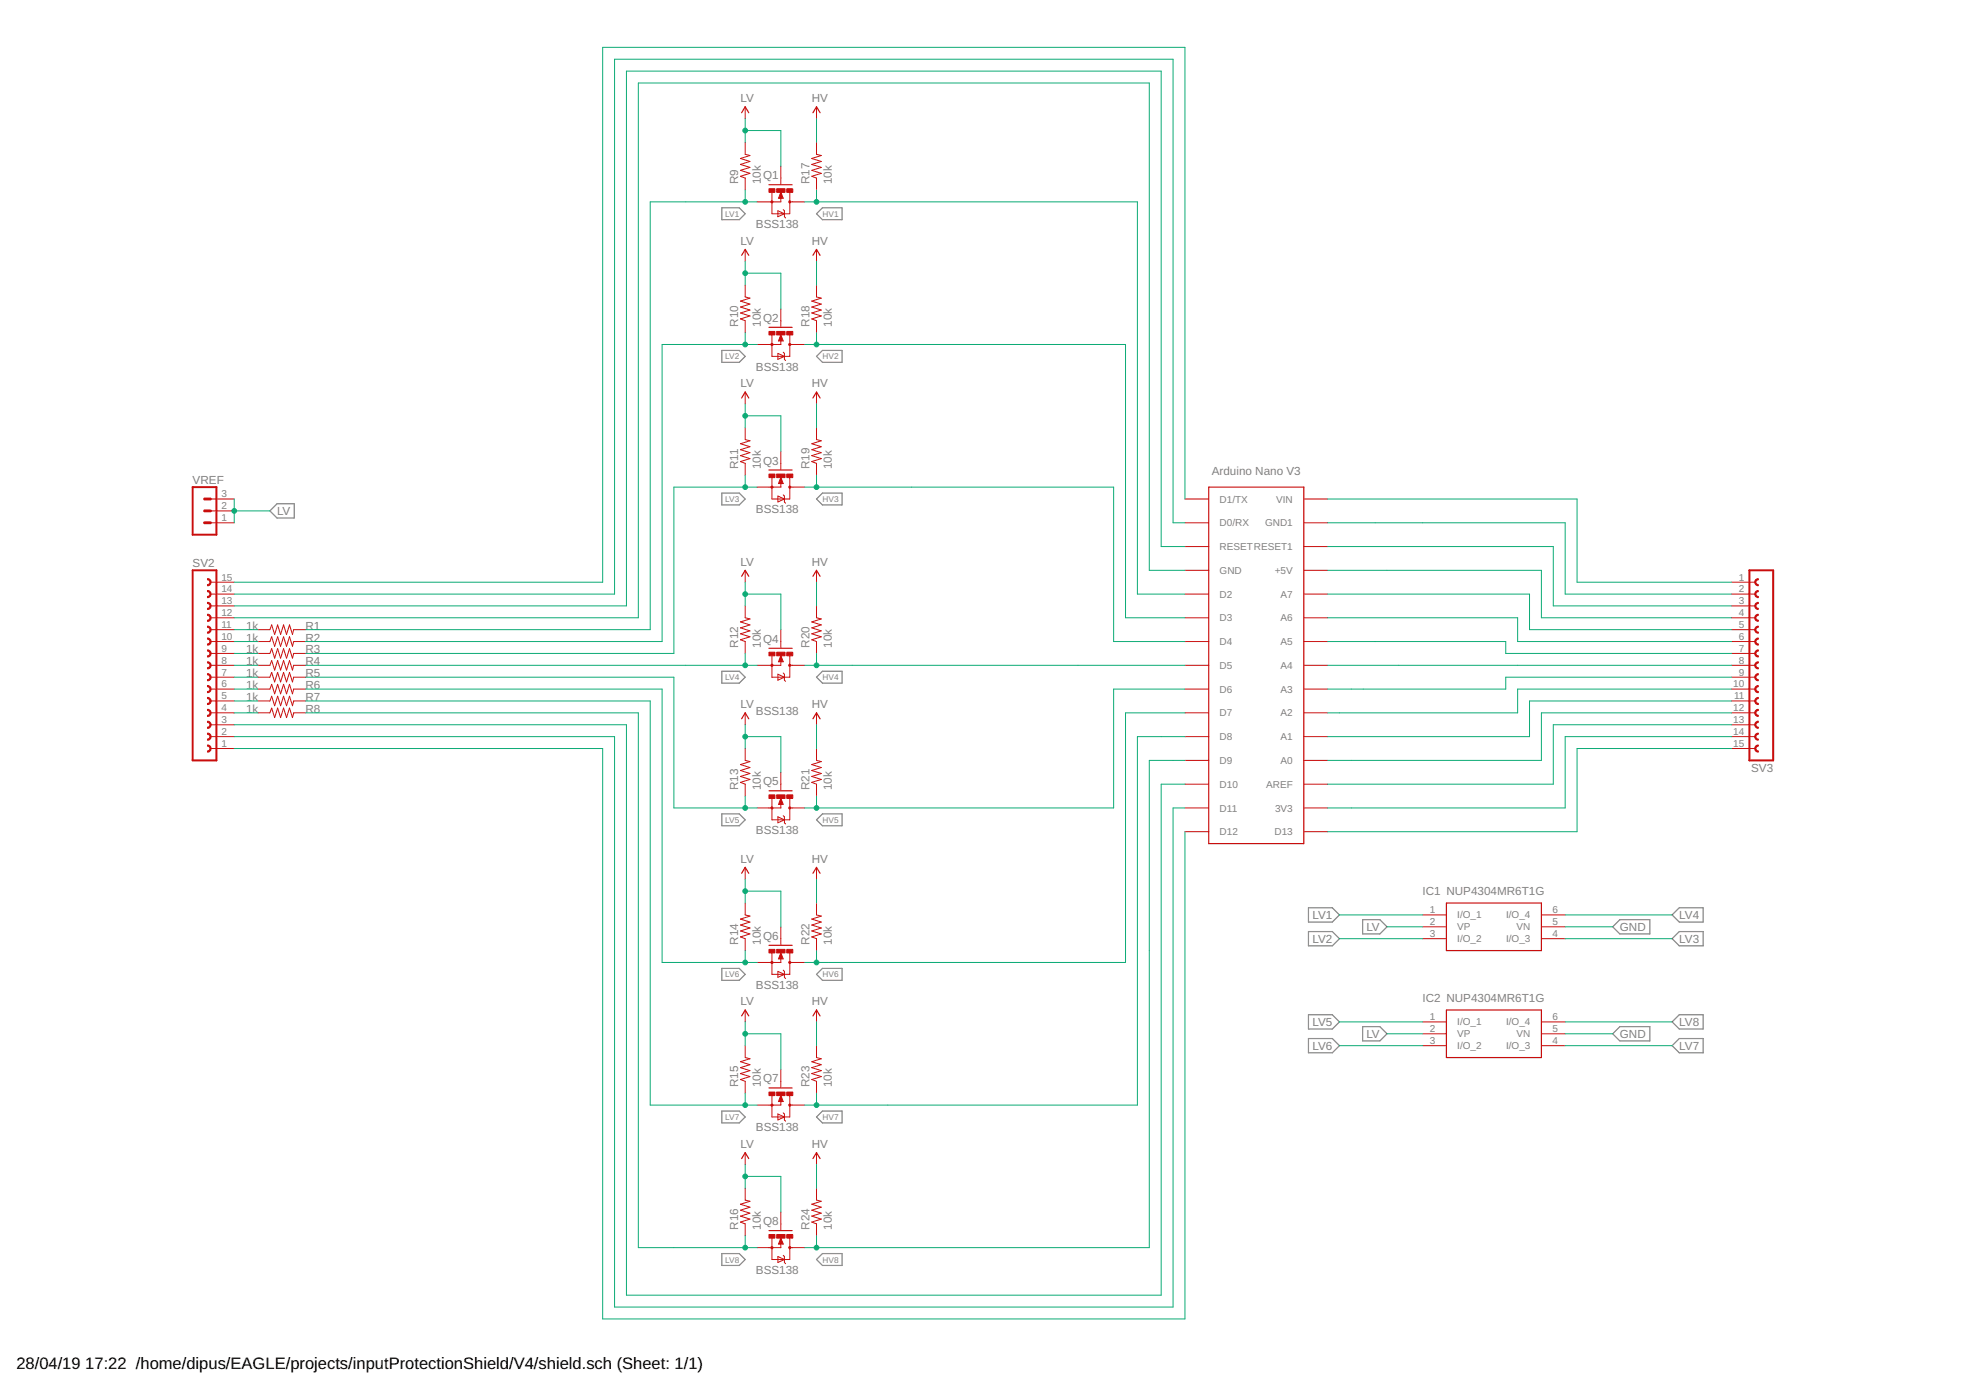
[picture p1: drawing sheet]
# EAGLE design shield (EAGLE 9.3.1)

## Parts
IC1  NUP4304MR6T1G  [SOT95P275X110-6N]
IC2  NUP4304MR6T1G  [SOT95P275X110-6N]
Q1  BSS138  MOSFET-NCHANNELSMD  [SOT23-3]
Q2  BSS138  MOSFET-NCHANNELSMD  [SOT23-3]
Q3  BSS138  MOSFET-NCHANNELSMD  [SOT23-3]
Q4  BSS138  MOSFET-NCHANNELSMD  [SOT23-3]
Q5  BSS138  MOSFET-NCHANNELSMD  [SOT23-3]
Q6  BSS138  MOSFET-NCHANNELSMD  [SOT23-3]
Q7  BSS138  MOSFET-NCHANNELSMD  [SOT23-3]
Q8  BSS138  MOSFET-NCHANNELSMD  [SOT23-3]
R1  1k  R-US_R0402  [R0402]
R2  1k  R-US_R0402  [R0402]
R3  1k  R-US_R0402  [R0402]
R4  1k  R-US_R0402  [R0402]
R5  1k  R-US_R0402  [R0402]
R6  1k  R-US_R0402  [R0402]
R7  1k  R-US_R0402  [R0402]
R8  1k  R-US_R0402  [R0402]
R9  10k  R-US_R0402  [R0402]
R10  10k  R-US_R0402  [R0402]
R11  10k  R-US_R0402  [R0402]
R12  10k  R-US_R0402  [R0402]
R13  10k  R-US_R0402  [R0402]
R14  10k  R-US_R0402  [R0402]
R15  10k  R-US_R0402  [R0402]
R16  10k  R-US_R0402  [R0402]
R17  10k  R-US_R0402  [R0402]
R18  10k  R-US_R0402  [R0402]
R19  10k  R-US_R0402  [R0402]
R20  10k  R-US_R0402  [R0402]
R21  10k  R-US_R0402  [R0402]
R22  10k  R-US_R0402  [R0402]
R23  10k  R-US_R0402  [R0402]
R24  10k  R-US_R0402  [R0402]
SV2  FE15-1  [FE15]
SV3  FE15-1  [FE15]
U1  CRE-LIB1-NL_ARDUINONANO40-MIL-HOLES  [ARDUINO-NANO-32-40MIL-HOLES]
VREF  MA03-1  [MA03-1]

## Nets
_LV1: R1.1 SV2.11
_LV2: R2.1 SV2.10
_LV3: R3.1 SV2.9
_LV4: R4.1 SV2.8
_LV5: R5.1 SV2.7
_LV6: R6.1 SV2.6
_LV7: R7.1 SV2.5
_LV8: R8.1 SV2.4
GND: IC1.5(VN) IC2.5(VN) SV2.12 SV3.2 U1.GND U1.GND1
HV: R17.2 R18.2 R19.2 R20.2 R21.2 R22.2 R23.2 R24.2 SV3.4 U1.+5V
HV1: Q1.3(D) R17.1 U1.D2
HV2: Q2.3(D) R18.1 U1.D3
HV3: Q3.3(D) R19.1 U1.D4
HV4: Q4.3(D) R20.1 U1.D5
HV5: Q5.3(D) R21.1 U1.D6
HV6: Q6.3(D) R22.1 U1.D7
HV7: Q7.3(D) R23.1 U1.D8
HV8: Q8.3(D) R24.1 U1.D9
LV: IC1.2(VP) IC2.2(VP) Q1.1(G) Q2.1(G) Q3.1(G) Q4.1(G) Q5.1(G) Q6.1(G) Q7.1(G) Q8.1(G) R9.2 R10.2 R11.2 R12.2 R13.2 R14.2 R15.2 R16.2 VREF.1 VREF.2 VREF.3
LV1: IC1.1(I/O_1) Q1.2(S) R1.2 R9.1
LV2: IC1.3(I/O_2) Q2.2(S) R2.2 R10.1
LV3: IC1.4(I/O_3) Q3.2(S) R3.2 R11.1
LV4: IC1.6(I/O_4) Q4.2(S) R4.2 R12.1
LV5: IC2.1(I/O_1) Q5.2(S) R5.2 R13.1
LV6: IC2.3(I/O_2) Q6.2(S) R6.2 R14.1
LV7: IC2.4(I/O_3) Q7.2(S) R7.2 R15.1
LV8: IC2.6(I/O_4) Q8.2(S) R8.2 R16.1
N$2: SV3.9 U1.A4(A3)
N$3: SV3.10 U1.A5(A2)
N$4: SV3.11 U1.A6(A1)
N$5: SV3.12 U1.A7(A0)
N$6: SV3.13 U1.AREF
N$7: SV3.14 U1.3V3
N$8: SV3.15 U1.D13
N$9: SV3.8 U1.A3(A4)
N$11: SV3.6 U1.A1(A6)
N$12: SV3.5 U1.A0(A7)
N$14: SV3.3 U1.RESET1
N$15: SV3.7 U1.A2(A5)
N$17: SV2.15 U1.D1/TX
N$18: SV2.14 U1.D0/RX
N$19: SV2.13 U1.RESET
N$29: SV2.3 U1.D10
N$30: SV2.2 U1.D11
N$31: SV2.1 U1.D12
VIN: SV3.1 U1.VIN

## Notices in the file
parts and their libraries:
SparkFun-PowerSymbols: Licensing: Creative Commons ShareAlike 4.0 International - https://creativecommons.org/licenses/by-sa/4.0
